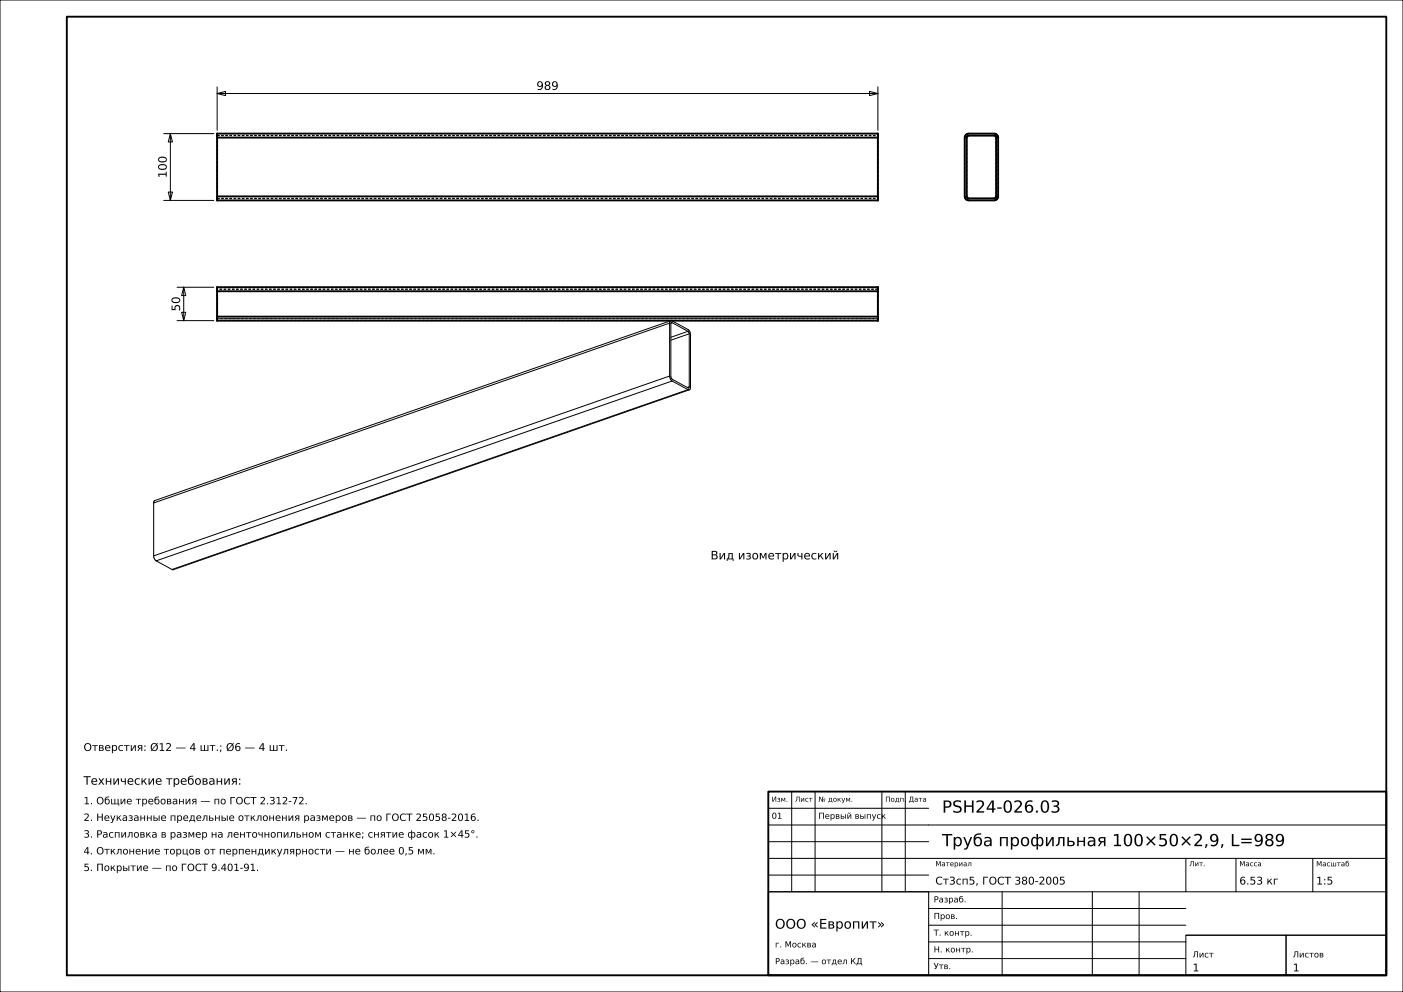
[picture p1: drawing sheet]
<svg xmlns="http://www.w3.org/2000/svg" width="420mm" height="297mm" viewBox="0 0 420 297" stroke-linecap="round" stroke-linejoin="round" font-family="sans-serif">
<g fill="none" stroke="#000" stroke-width=".3">
<path d="M0 0h420v297h-420zM49 40h15M51 40l.6 2.5h-1.2zM51 40v20M65 28l2.5-.6v1.2zM65 26v13M65 28h197.8M260.3 27.4l2.5 .6-2.5 .6zM262.8 26v13M49 60h15M50.4 57.5h1.2l-.6 2.5zM53 96h11"/>
<path d="M53 86h11M54.4 93.5h1.2l-.6 2.5zM55 86l.6 2.5h-1.2zM55 86v10M200.5 96.7v15.9M200.5 96.7l-154.5 53.9M200.8 96l5.2 2.7 .6 1 .1 16.3-.4 .7M200.8 96l-.3 .7M200.8 96l-154.4 53.9-.4 .7M200.9 96.7v16.3l.3 .5 4.8 2.6h.2l.1-.3M201.2 96.6l4.8 2.6M201.2 96.6l-.3 .1"/>
<path d="M206 99.2l.3 .7M206 99.2l-5.2 1.8M206.3 99.9v15.9M206.3 99.9l-5.5 2M200.5 112.6l.2 .9 .5 .6M200.5 112.6l-154.5 53.8M201.2 114.1l4.8 2.6M201.2 114.1l-154.5 53.8M206 116.7h.3M206 116.7l-154.5 53.8M206.3 115.8l-.6 .2M206.3 116.7l-154.4 53.9-.4-.1"/>
<path d="M46 150.6v15.8M46 166.4l.2 .9 .5 .6M46.7 167.9l4.8 2.6M237 237v30M244 237v30M264 237v30M271 237v30M230 257h185M230 252h48M230 247h185M230 242h48M355 257v10"/>
<path d="M370 257v10M393 257v10M230 267h48v25h-48zM230 267h185M230 262h48M278 277h77M278 272h77M300 267v25M327 267v25M341 267v25M278 287h77M278 282h77"/>
<path d="M355 280h30v12h-30zM355 280h60M385 280h30v12h-30z"/>
</g>
<path d="M20 5h395v287h-395zM65 40h197.8v20h-197.8zM65 41.2h197.8M65 58.8h197.8M289 40.5l1-.5h7.6a1.2 1.2 0 0 1 1.2 1.2v17.6a1.2 1.2 0 0 1-1.2 1.2h-7.6a1.2 1.2 0 0 1-1.2-1.2v-17.6zM289.6 40.8l.4-.2h7.6l.6 .4v17.8l-.4 .6h-7.8l-.6-.4v-17.8zM65 86h197.8v10h-197.8zM65 94.8h197.8M65 87.2h197.8M230 237h185v55h-185z" fill="none" stroke="#000" stroke-width=".56"/>
<g fill="none" stroke="#000" stroke-width=".3" stroke-dasharray=".7 .5" stroke-linecap="butt">
<path d="M65 40h197.8M290 40l-.4 .1M297.6 40h-7.6M65 60v-.1M65 59.9v-.1M65 59.8v-.1M65 59.7v-.1M65 59.6v-.1M65 59.5v-.1M65 59.4v-.1M65 59.3v-.1M65 59.2v-.1"/>
<path d="M65 59.1v-.2M65 58.9v-.1M65 58.8v-17.6M65 41.2v-.1M65 41.1v-.2M65 40.9v-.1M65 40.8v-.1M65 40.7v-.1M65 40.6v-.1M65 40.5v-.1M65 40.4v-.1M65 40.3v-.1"/>
<path d="M65 40.2v-.1M65 40.1v-.1M65 41.2v17.6M65 58.8v.1M65 58.9v.1M65 59v.1M65 59.1v.1M65 59.2v.1M65 59.3v.1M65 59.1v-.1M65 59v-.1M65 41.1v-.1"/>
<path d="M65 41v-.1M65 40.6v.1M65 40.7v.1M65 40.8v.1M65 40.9v.1M65 41v.1M65 41.1v.1M65 59.4h197.8M65 40.6h197.8M65 60h197.8M262.8 59.4v-.1M262.8 59.3v-.1"/>
<path d="M262.8 59.2v-.1M262.8 59.1v-.1M262.8 59v-.1M262.8 58.9v-.1M262.8 58.8v.1M262.8 58.9v.1M262.8 59v.1M262.8 59.1v.1M262.8 59.2v.1M262.8 59.3v.1M262.8 41.2v17.6M262.8 40.6v.1"/>
<path d="M262.8 40.7v.1M262.8 40.8v.1M262.8 40.9v.1M262.8 41v.1M262.8 41.1v.1M262.8 41.2v-.1M262.8 41.1v-.1M262.8 41v-.1M262.8 40.9v-.1M262.8 40.8v-.1M262.8 40.7v-.1M262.8 58.8v-17.6"/>
<path d="M262.8 58.9v.2M262.8 59.4v.1M262.8 59.5v.1M262.8 59.6v.1M262.8 59.7v.1M262.8 59.8v.1M262.8 59.9v.1M262.8 40v.1M262.8 40.1v.1M262.8 40.2v.1M262.8 40.3v.1M262.8 40.4v.1"/>
<path d="M262.8 40.5v.1M262.8 40.9v.2M288.8 58.8l.1 .4M288.8 41.2v17.6M288.9 59.2l.1 .3M288.9 40.8l-.1 .4M289 59.5l.3 .3M289 40.5l-.1 .3M289.3 59.8l.3 .1M289.3 40.2l-.3 .3M289.4 58.8v-17.6M289.4 41.2v-.2"/>
<path d="M289.4 59v-.2M289.4 41l.2-.2M289.6 59.2l-.2-.2M289.6 40.8l.2-.2M289.6 59.9l.4 .1M289.6 40.1l-.3 .1M289.8 59.4l-.2-.2M289.8 40.6h.2M290 60h7.6M290 59.4h-.2M290 40.6h7.6M297.6 60l.4-.1"/>
<path d="M297.6 59.4h-7.6M297.6 40.6h.2M297.8 59.4h-.2M297.8 40.6l.2 .2M298 59.9l.3-.1M298 40.1l-.4-.1M298 59.2l-.2 .2M298 40.8l.2 .2M298.2 59l-.2 .2M298.2 41v.2M298.2 41.2v17.6M298.2 58.8v.2"/>
<path d="M298.3 59.8l.3-.3M298.3 40.2l-.3-.1M298.6 59.5l.1-.3M298.6 40.5l-.3-.3M298.7 59.2l.1-.4M298.7 40.8l-.1-.3M298.8 58.8v-17.6M298.8 41.2l-.1-.4M65 94.8v.1M65 94.9v.1M65 95v.1M65 95.1v.1"/>
<path d="M65 95.2v.1M65 95.3v.1M65 95.4h197.8M65 87.2v7.6M65 86.6v.1M65 86.7v.1M65 86.8v.1M65 86.9v.1M65 87v.1M65 87.1v.1M65 87.2v-.1M65 87.1v-.1"/>
<path d="M65 87v-.1M65 86.9v-.1M65 86.8v-.1M65 86.7v-.1M65 94.8v-7.6M65 95.4v-.1M65 95.3v-.1M65 95.2v-.1M65 95.1v-.1M65 95v-.1M65 94.9v-.1M65 96v-.1"/>
<path d="M65 95.9v-.1M65 95.8v-.1M65 95.7v-.1M65 95.6v-.1M65 95.5v-.1M65 95.1v-.2M65 87.1v-.2M65 86.6v-.1M65 86.5v-.1M65 86.4v-.1M65 86.3v-.1M65 86.2v-.1"/>
<path d="M65 86.1v-.1M262.8 86v.1M262.8 86.1v.1M262.8 86.2v.1M262.8 86.3v.1M262.8 86.4v.1M262.8 86.5v.1M262.8 86.6v.1M262.8 86.7v.1M262.8 86.8v.1M262.8 86.9v.2M262.8 87.1v.1"/>
<path d="M262.8 87.2v7.6M262.8 94.8v.1M262.8 94.9v.2M262.8 95.1v.1M262.8 95.2v.1M262.8 95.3v.1M262.8 95.4v.1M262.8 95.5v.1M262.8 95.6v.1M262.8 95.7v.1M262.8 95.8v.1M262.8 95.9v.1"/>
<path d="M262.8 95.4v-.1M262.8 95.3v-.1M262.8 95.2v-.1M262.8 95.1v-.1M262.8 95v-.1M262.8 94.9v-.1M262.8 94.8v-7.6M262.8 87.2v-.1M262.8 87.1v-.1M262.8 87v-.1M262.8 86.9v-.1M262.8 86.8v-.1"/>
<path d="M262.8 86.7v-.1M262.8 86.9v.1M262.8 87v.1M262.8 94.9v.1M262.8 95v.1M262.8 86.6h-197.8M262.8 95.4h-197.8M262.8 96h-197.8M262.8 86h-197.8"/>
</g>
<g font-size="5">
<text x="282" y="243.3">PSH24-026.03</text>
<text x="282" y="253.3">Труба профильная 100×50×2,9, L=989</text>
</g>
<text font-size="4" x="232" y="278">ООО «Европит»</text>
<g font-size="3.5">
<text x="160.6" y="26.9">989</text>
<text x="49.9" y="53.3" transform="rotate(-90 49.9 53.3)">100</text>
<text x="53.9" y="93.2" transform="rotate(-90 53.9 93.2)">50</text>
<text x="212.7" y="167.5">Вид изометрический</text>
<text x="25" y="234.9">Технические требования:</text>
</g>
<g font-size="3.2">
<text x="25" y="224.8">Отверстия: Ø12 — 4 шт.; Ø6 — 4 шт.</text>
<text x="280" y="264.8">Ст3сп5, ГОСТ 380-2005</text>
<text x="371" y="264.8">6.53 кг</text>
<text x="394" y="264.8">1:5</text>
<text x="357" y="290.8">1</text>
<text x="387" y="290.8">1</text>
</g>
<g font-size="3">
<text x="25" y="240.8">1. Общие требования — по ГОСТ 2.312-72.</text>
<text x="25" y="245.8">2. Неуказанные предельные отклонения размеров — по ГОСТ 25058-2016.</text>
<text x="25" y="250.8">3. Распиловка в размер на ленточнопильном станке; снятие фасок 1×45°.</text>
<text x="25" y="255.8">4. Отклонение торцов от перпендикулярности — не более 0,5 мм.</text>
<text x="25" y="260.8">5. Покрытие — по ГОСТ 9.401-91.</text>
</g>
<g font-size="2.5">
<text x="231" y="245.1">01</text>
<text x="245" y="245.1">Первый выпуск</text>
<text x="279.5" y="270.2">Разраб.</text>
<text x="279.5" y="275.1">Пров.</text>
<text x="279.5" y="280.1">Т. контр.</text>
<text x="232" y="283.6">г. Москва</text>
<text x="279.5" y="285.1">Н. контр.</text>
<text x="357" y="286.6">Лист</text>
<text x="387" y="286.6">Листов</text>
<text x="232" y="288.7">Разраб. — отдел КД</text>
<text x="279.5" y="290.1">Утв.</text>
</g>
<g font-size="2.1">
<text x="231" y="240">Изм.</text>
<text x="238" y="240">Лист</text>
<text x="245" y="240">№ докум.</text>
<text x="265" y="240">Подп.</text>
<text x="272" y="240">Дата</text>
<text x="280" y="259.3">Материал</text>
<text x="356" y="259.3">Лит.</text>
<text x="371" y="259.3">Масса</text>
<text x="394" y="259.4">Масштаб</text>
</g>
</svg>
